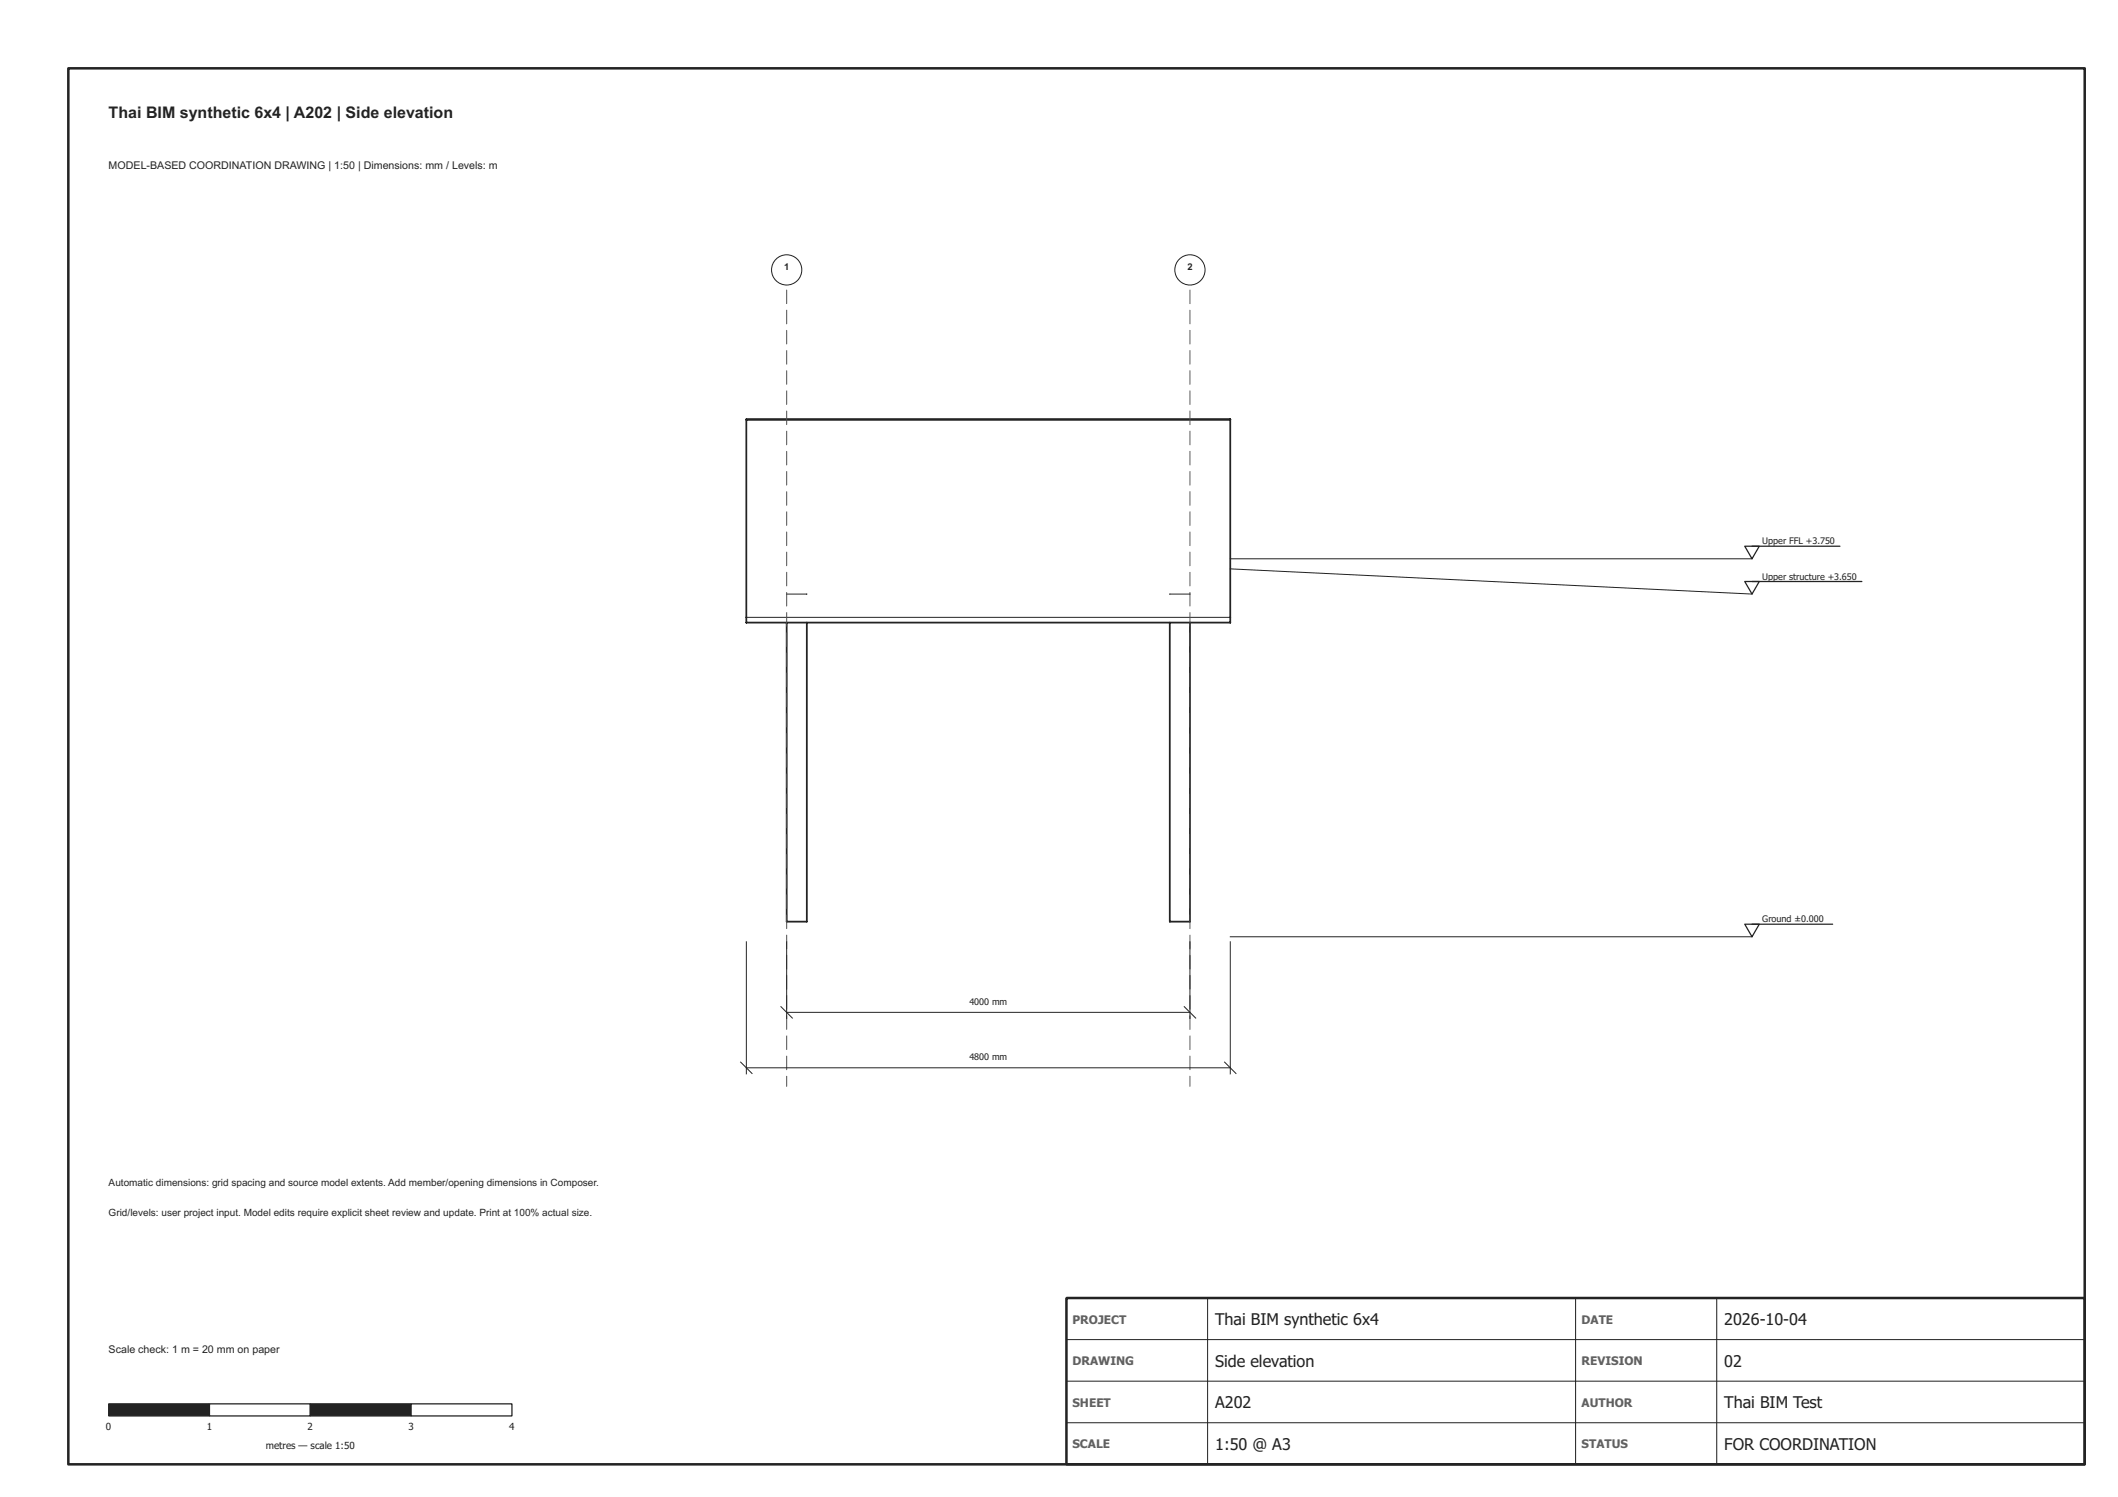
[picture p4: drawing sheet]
<svg xmlns="http://www.w3.org/2000/svg" width="420mm" height="297mm" viewBox="0 0 420 297" stroke-linecap="round" stroke-linejoin="round" font-family="sans-serif">
<path d="M156.1 117.9h4M156.1 117.9h.1M160.1 117.9h.1M232.1 117.9h4M232.1 117.9h.1M236.1 117.9h.1M148.1 122.5h96" fill="none" stroke="#1e242c" stroke-width=".2"/>
<path d="M148.1 83.2h96v40.3h-96zM156.1 123.5v59.4h4v-59.4M232.1 123.5v59.4h4v-59.4" fill="none" stroke="#1e242c" stroke-width=".35"/>
<path d="M211.6 257.6h202v33h-202z" fill-rule="evenodd" fill="#fff"/>
<path d="M239.6 257.6v33M312.6 257.6v33M340.6 257.6v33M211.6 265.8h202M211.6 274.1h202M211.6 282.3h202" fill="none" stroke="#1e242c" stroke-width=".2"/>
<path d="M211.6 257.6h202v33h-202z" fill="none" stroke="#1e242c" stroke-width=".5"/>
<g fill="none" stroke="#505050" stroke-width=".2">
<path d="M156.1 53.6v2.7M156.1 57.6v2.7M236.1 53.6v2.7M236.1 57.6v2.7M156.1 61.6v2.7M156.1 65.6v2.7M156.1 69.6v2.7M156.1 73.6v2.7M156.1 77.6v2.7M236.1 61.6v2.7M236.1 65.6v2.7M236.1 69.6v2.7"/>
<path d="M236.1 73.6v2.7M236.1 77.6v2.7M156.1 81.6v2.7M156.1 85.6v2.7M156.1 89.6v2.7M156.1 93.6v2.7M156.1 97.6v2.7M236.1 81.6v2.7M236.1 85.6v2.7M236.1 89.6v2.7M236.1 93.6v2.7M236.1 97.6v2.7"/>
<path d="M156.1 101.6v2.7M156.1 105.6v2.7M156.1 109.6v2.7M156.1 113.6v2.7M156.1 117.6v2.7M236.1 101.6v2.7M236.1 105.6v2.7M236.1 109.6v2.7M236.1 113.6v2.7M236.1 117.6v2.7M156.1 121.6v2.7M156.1 125.6v2.7"/>
<path d="M156.1 129.6v2.7M156.1 133.6v2.7M156.1 137.6v2.7M236.1 121.6v2.7M236.1 125.6v2.7M236.1 129.6v2.7M236.1 133.6v2.7M236.1 137.6v2.7M156.1 141.6v2.7M156.1 145.6v2.7M156.1 149.6v2.7M156.1 153.6v2.7"/>
<path d="M156.1 157.6v2.7M236.1 141.6v2.7M236.1 145.6v2.7M236.1 149.6v2.7M236.1 153.6v2.7M236.1 157.6v2.7M156.1 161.6v2.7M156.1 165.6v2.7M156.1 169.6v2.7M156.1 173.6v2.7M156.1 177.6v2.7M236.1 161.6v2.7"/>
<path d="M236.1 165.6v2.7M236.1 169.6v2.7M236.1 173.6v2.7M236.1 177.6v2.7M156.1 181.6v2.7M156.1 185.6v2.7M156.1 189.6v2.7M156.1 193.6v2.7M156.1 197.6v2.7M236.1 181.6v2.7M236.1 185.6v2.7M236.1 189.6v2.7"/>
<path d="M236.1 193.6v2.7M236.1 197.6v2.7M156.1 201.6v2.7M156.1 205.6v2.7M156.1 209.6v2.7M156.1 213.6v2M236.1 201.6v2.7M236.1 205.6v2.7M236.1 209.6v2.7M236.1 213.6v2"/>
</g>
<g fill="#fff" stroke="#1e242c" stroke-width=".2">
<circle cx="156.1" cy="53.6" r="3"/>
<circle cx="236.1" cy="53.6" r="3"/>
</g>
<path d="M21.6 278.6h20v2.4h-20z" fill="#1e242c" stroke="#1e242c" stroke-width=".25"/>
<path d="M41.6 278.6h20v2.4h-20z" fill="#fff" stroke="#1e242c" stroke-width=".25"/>
<path d="M61.6 278.6h20v2.4h-20z" fill="#1e242c" stroke="#1e242c" stroke-width=".25"/>
<path d="M81.6 278.6h20v2.4h-20z" fill="#fff" stroke="#1e242c" stroke-width=".25"/>
<path d="M154.9 199.7l2.3 2.3M156.1 186.9v15.2M234.9 199.7l2.3 2.3M236.1 186.9v15.2M156.1 200.9h80" fill="none" stroke="#1e242c" stroke-width=".2"/>
<path d="M189.8 197.2h12.5v2.9h-12.5z" fill="#fff"/>
<path d="M148.1 186.9v26.2M244.1 186.9v26.2M146.9 210.7l2.3 2.3M148.1 211.9h96M242.9 210.7l2.3 2.3" fill="none" stroke="#1e242c" stroke-width=".2"/>
<path d="M189.8 208.2h12.5v2.9h-12.5z" fill="#fff"/>
<path d="M244.1 110.9h103.5M244.1 112.9l103.5 5M244.1 185.9h103.5" fill="none" stroke="#1e242c" stroke-width=".2"/>
<path d="M346.1 108.4h2.9l-1.4 2.5zM346.1 115.4h2.9l-1.4 2.5zM347.6 108.4h17.4M347.6 115.4h21.8M346.1 183.4h2.9l-1.4 2.5zM347.6 183.4h16" fill="none" stroke="#1e242c" stroke-width=".25"/>
<path d="M13.6 13.6h400v277h-400z" fill="none" stroke="#1e242c" stroke-width=".5"/>
<g font-size="3.2" fill="#1e242c">
<text x="21.6" y="23.4">Thai BIM synthetic 6x4 | A202 | Side elevation</text>
<text x="241.1" y="263">Thai BIM synthetic 6x4</text>
<text x="342.1" y="263">2026-10-04</text>
<text x="241.1" y="271.2">Side elevation</text>
<text x="342.1" y="271.2">02</text>
<text x="241.1" y="279.5">A202</text>
<text x="342.1" y="279.5">Thai BIM Test</text>
<text x="241.1" y="287.7">1:50 @ A3</text>
<text x="342.1" y="287.7">FOR COORDINATION</text>
</g>
<g font-size="2.4" fill="#5a626c">
<text x="212.8" y="262.6">PROJECT</text>
<text x="313.8" y="262.6">DATE</text>
<text x="212.8" y="270.9">DRAWING</text>
<text x="313.8" y="270.9">REVISION</text>
<text x="212.8" y="279.1">SHEET</text>
<text x="313.8" y="279.1">AUTHOR</text>
<text x="212.8" y="287.4">SCALE</text>
<text x="313.8" y="287.4">STATUS</text>
</g>
<g font-size="2.1" fill="#1e242c">
<text x="21.6" y="33.5">MODEL-BASED COORDINATION DRAWING | 1:50 | Dimensions: mm / Levels: m</text>
<text x="21.6" y="268.5">Scale check: 1 m = 20 mm on paper</text>
</g>
<g font-size="2" fill="#1e242c">
<text x="21.6" y="235.4">Automatic dimensions: grid spacing and source model extents. Add member/opening dimensions in Composer.</text>
<text x="21.6" y="241.4">Grid/levels: user project input. Model edits require explicit sheet review and update. Print at 100% actual size.</text>
</g>
<g font-size="1.9" fill="#1e242c">
<text x="155.5" y="53.5">1</text>
<text x="235.5" y="53.5">2</text>
<text x="21" y="283.7">0</text>
<text x="41" y="283.7">1</text>
<text x="52.7" y="287.5">metres — scale 1:50</text>
<text x="61" y="283.7">2</text>
<text x="81" y="283.7">3</text>
<text x="101" y="283.7">4</text>
</g>
<g font-size="1.8" fill="#1e242c">
<text x="349.6" y="108">Upper FFL +3.750</text>
<text x="349.6" y="115">Upper structure +3.650</text>
<text x="349.6" y="183">Ground ±0.000</text>
<text x="192.3" y="199.4">4000 mm</text>
<text x="192.3" y="210.4">4800 mm</text>
</g>
</svg>
